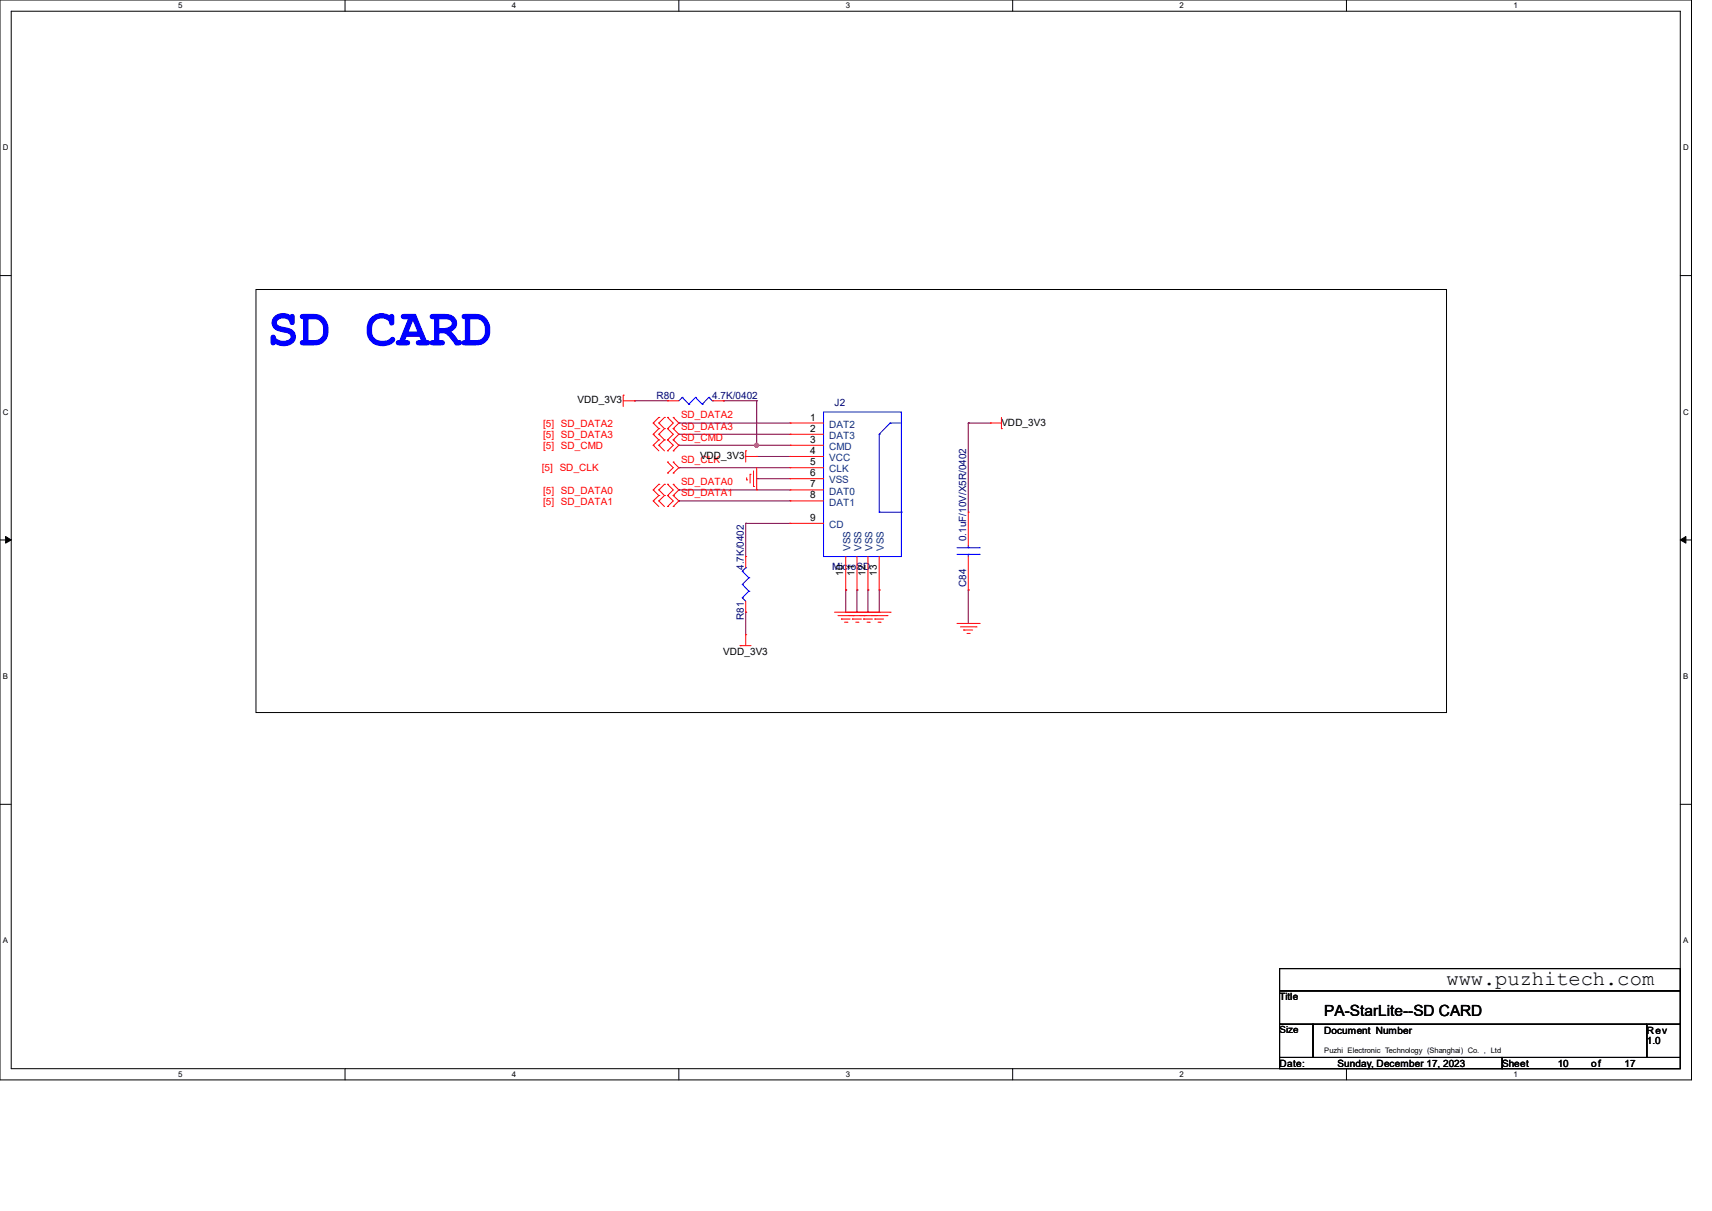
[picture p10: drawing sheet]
<svg xmlns="http://www.w3.org/2000/svg" width="297mm" height="210mm" viewBox="0 0 297 210" stroke-linecap="round" stroke-linejoin="round" font-family="sans-serif">
<path d="M0 0h293.5v187.3h-293.5zM1.9 1.9h289.6v183.4h-289.6z" fill="none" stroke="#000" stroke-width=".17"/>
<g fill="#fff">
<path d="M30.9 .2h.8v1.5h-.8z"/>
<path d="M30.9 185.5h.8v1.6h-.8z"/>
</g>
<path d="M59.9 0v1.9M59.9 185.3v2" fill="none" stroke="#000" stroke-width=".17"/>
<g fill="#fff">
<path d="M88.8 .2h.8v1.5h-.8z"/>
<path d="M88.8 185.5h.8v1.6h-.8z"/>
</g>
<path d="M117.8 0v1.9M117.8 185.3v2" fill="none" stroke="#000" stroke-width=".17"/>
<g fill="#fff">
<path d="M146.7 .2h.8v1.5h-.8z"/>
<path d="M146.7 185.5h.8v1.6h-.8z"/>
</g>
<path d="M175.7 0v1.9M175.7 185.3v2" fill="none" stroke="#000" stroke-width=".17"/>
<g fill="#fff">
<path d="M204.6 .2h.8v1.5h-.8z"/>
<path d="M204.6 185.5h.8v1.6h-.8z"/>
</g>
<path d="M233.6 0v1.9M233.6 185.3v2" fill="none" stroke="#000" stroke-width=".17"/>
<g fill="#fff">
<path d="M262.6 .2h.7v1.5h-.7z"/>
<path d="M262.6 185.5h.7v1.6h-.7z"/>
<path d="M.5 24.8h1v1.6h-1z"/>
<path d="M292 24.8h1v1.6h-1z"/>
<path d="M.5 70.7h1v1.5h-1z"/>
<path d="M292 70.7h1v1.5h-1z"/>
</g>
<path d="M0 47.8h1.9M291.5 47.8h2" fill="none" stroke="#000" stroke-width=".17"/>
<g fill="#fff">
<path d="M.5 116.5h.9v1.6h-.9z"/>
<path d="M292 116.5h.9v1.6h-.9z"/>
</g>
<path d="M0 93.6h1.9M291.5 93.6h2" fill="none" stroke="#000" stroke-width=".17"/>
<path d="M1 93l.9 .6-.9 .6zM291.5 93.6l1-.6v1.2z" fill="#000" stroke="#000" stroke-width=".17"/>
<g fill="#fff">
<path d="M.5 162.4h.9v1.5h-.9z"/>
<path d="M292 162.4h.9v1.5h-.9z"/>
</g>
<path d="M44.4 50.2h206.6v73.4h-206.6zM0 139.5h1.9M291.5 139.5h2M222 168h69.5v3.8h-69.5zM222 171.8h69.5v5.8h-69.5zM222 177.6h5.8v5.8h-5.8zM227.8 177.6h57.9v5.8h-57.9zM285.7 177.6h5.8v5.8h-5.8zM222 183.4h38.6v1.9h-38.6zM260.6 183.4h30.9v1.9h-30.9z" fill="none" stroke="#000" stroke-width=".17"/>
<g fill="none" stroke="#800040" stroke-width=".17">
<path d="M110.1 69.5h.1M110.1 69.5h5.7M117.8 75.3h.1M117.8 77.2h.1M117.8 73.4h.1M117.8 75.3h19.3M117.8 77.2h19.3M117.8 73.4h19.3M125.5 69.5h.1M125.5 69.5h5.8M131.3 79.2h.1M131.3 69.5h.1"/>
<path d="M131.3 77.2h.1M131.3 79.2h5.8M131.3 69.5v7.7M168 73.4h.1M168 73.4v15.4M168 73.4h3.8M117.8 81.1h.1M117.8 85h.1M117.8 86.9h.1M117.8 81.1h19.3M117.8 85h19.3M117.8 86.9h19.3"/>
<path d="M129.4 90.8h.1M129.4 90.8h7.7M129.4 90.8v5.7M131.3 83h.1M131.3 83h5.8M129.4 106.2h.1M129.4 106.2v3.9M146.7 102.3h.1M146.7 102.3v3.9M148.7 102.3h.1M148.7 102.3v3.9M150.6 102.3h.1"/>
<path d="M150.6 102.3v3.9M152.5 102.3h.1M152.5 102.3v3.9M168 102.3h.1M168 102.3v5.8"/>
</g>
<circle cx="131.3" cy="77.2" r=".36" fill="#f0f" stroke="#f0f" stroke-width=".17"/>
<g fill="none" stroke="#f00" stroke-width=".17">
<path d="M108.1 68.5h.1M108.1 69.5h2M108.1 68.5v2M110.1 69.5h.1M113.3 75.3h.1M113.3 73.4h.1M113.3 77.2h.1M113.3 75.3l1 1M113.3 73.4l1 .9M113.3 77.2l1 1M114.3 75.3h.1M114.3 74.3h.1"/>
<path d="M114.3 73.4h.1M114.3 72.4h.1M114.3 77.2h.1M114.3 76.3h.1M114.3 75.3l1 1M114.3 74.3l-1 1M114.3 73.4l1 .9M114.3 72.4l-1 1M114.3 77.2l1 1M114.3 76.3l-1 .9M115.3 74.3h.1M115.3 72.4h.1"/>
<path d="M115.3 76.3h.1M115.3 74.3l-1 1M115.3 72.4l-1 1M115.3 76.3l-1 .9M115.8 76.3h.1M115.8 74.3h.1M115.8 72.4h.1M115.8 78.2h.1M115.8 69.5h.1M115.8 69.5h2M115.8 74.3l1 1-1 1M115.8 72.4l1 1-1 .9"/>
<path d="M115.8 76.3l1 .9-1 1M116.8 74.3h.1M116.8 76.3h.1M116.8 72.4h.1M116.8 78.2h.1M116.8 74.3l1 1-1 1M116.8 72.4l1 1-1 .9M116.8 76.3l1 .9-1 1M123.6 69.5h1.9M125.5 69.5h.1M129.4 78.2h.1M129.4 78.2v1.9"/>
<path d="M129.4 79.2h1.9M131.3 79.2h.1M137.1 73.4h.1M137.1 75.3h.1M137.1 77.2h.1M137.1 79.2h.1M137.1 79.2h5.8M137.1 73.4h5.8M137.1 75.3h5.8M137.1 77.2h5.8M171.8 73.4h.1M171.8 73.4h1.9"/>
<path d="M173.7 74.3h.1M173.7 72.4v1.9M113.3 86.9h.1M113.3 85h.1M113.3 86.9l1 .9M113.3 85l1 .9M114.3 86.9h.1M114.3 85.9h.1M114.3 85h.1M114.3 84h.1M114.3 86.9l1 .9M114.3 85.9l-1 1"/>
<path d="M114.3 85l1 .9M114.3 84l-1 1M115.3 85.9h.1M115.3 84h.1M115.3 85.9l-1 1M115.3 84l-1 1M115.8 82h.1M115.8 80.1h.1M115.8 87.8h.1M115.8 85.9h.1M115.8 84h.1M115.8 80.1l1 1-1 .9"/>
<path d="M115.8 85.9l1 1-1 .9M115.8 84l1 1-1 .9M116.8 80.1h.1M116.8 82h.1M116.8 85.9h.1M116.8 87.8h.1M116.8 84h.1M116.8 80.1l1 1-1 .9M116.8 85.9l1 1-1 .9M116.8 84l1 1-1 .9M129.4 96.5h.1M129.4 96.5v2"/>
<path d="M129.5 83.2h.1M129.5 82.8v.4M130.1 82.3h.1M130.1 82.3v1.5M130.7 84.4h.1M130.7 81.7v2.7M131.3 85h.1M131.3 81.1v3.9M137.1 81.1h.1M137.1 83h.1M137.1 85h.1M137.1 86.9h.1"/>
<path d="M137.1 90.8h.1M137.1 81.1h5.8M137.1 83h5.8M137.1 85h5.8M137.1 86.9h5.8M137.1 90.8h5.8M146.7 96.5v5.8M148.7 96.5v5.8M150.6 96.5v5.8M152.5 96.5v5.8M168 88.8h.1M168 88.8v5.8"/>
<path d="M168 96.5v5.8M128.4 112h.1M128.4 112h1.9M129.4 110.1h.1M129.4 106.2h.1M129.4 104.3v1.9M129.4 110.1v1.9M144.8 106.2h9.6M145.4 106.8h8.5M146 107.4h.1M146 107.4h1.5M146.5 107.9h.4"/>
<path d="M146.7 102.3h.1M146.9 107.9h.1M147.9 107.4h.1M147.9 107.4h1.5M148.1 106.8h.1M148.5 107.9h.3M148.7 106.2h.1M148.7 102.3h.1M148.8 107.9h.1M149.8 107.4h.1M149.8 107.4h1.5M150 106.8h.1"/>
<path d="M150.4 107.9h.4M150.6 106.2h.1M150.6 102.3h.1M150.8 107.9h.1M151.8 107.4h.1M151.8 107.4h1.5M151.9 106.8h.1M152.3 107.9h.4M152.5 106.2h.1M152.5 102.3h.1M152.7 107.9h.1M153.9 106.8h.1"/>
<path d="M154.4 106.2h.1M166 108.1h3.9M166.6 108.7h2.7M167.2 109.3h.1M167.2 109.3h1.5M167.8 109.9h.3M168 102.3h.1M168.1 109.9h.1M169.3 108.7h.1M169.9 108.1h.1"/>
</g>
<g fill="none" stroke="#00f" stroke-width=".17">
<path d="M118.4 68.9h.1M118.4 68.9l-.6 .6M118.4 68.9l1.1 1.2M119.5 70.1h.1M120.6 68.9h.1M120.6 68.9l-1.1 1.2M120.6 68.9l1.2 1.2M121.8 70.1h.1M123 68.9h.1M123 68.9l-1.2 1.2M123 68.9l.6 .6M123.6 69.5h.1"/>
<path d="M142.9 71.5h13.5v25h-13.5zM152.5 75.3h.1M152.5 75.3v13.5M154.4 73.4h.1M154.4 73.4h2M154.4 73.4l-1.9 1.9M128.8 99.1h.1M128.8 99.1l1.1 1.1M129.4 98.5h.1M129.4 98.5l-.6 .6M152.5 88.8h.1M152.5 88.8h3.9"/>
<path d="M156.4 88.8h.1M166 95h3.9M166 96.1h3.9M168 95h.1M168 96.1h.1M168 94.6v.4M168 96.1v.4M169.9 95h.1M169.9 96.1h.1M128.8 103.7h.1M128.8 101.3h.1M128.8 103.7l.6 .6"/>
<path d="M128.8 101.3l1.1 1.2M129.9 102.5h.1M129.9 100.2h.1M129.9 102.5l-1.1 1.2M129.9 100.2l-1.1 1.1"/>
</g>
<text font-size="9.2" fill="#00f" x="46.4" y="59.9">SD CARD</text>
<text font-size="3.6" x="251" y="170.8">www.puzhitech.com</text>
<text font-size="2.7" x="229.7" y="176.1">PA-StarLite--SD CARD</text>
<g font-size="1.7">
<text x="100.2" y="70">VDD_3V3</text>
<text x="140.5" y="72.9">1</text>
<text x="140.5" y="74.9">2</text>
<text x="140.5" y="76.8">3</text>
<text x="173.7" y="73.8">VDD_3V3</text>
<text x="121.5" y="79.6">VDD_3V3</text>
<text x="140.5" y="78.7">4</text>
<text x="140.5" y="80.7">5</text>
<text x="140.5" y="82.6">6</text>
<text x="140.5" y="84.5">7</text>
<text x="140.5" y="86.4">8</text>
<text x="140.5" y="90.3">9</text>
<text x="146.3" y="99.8" transform="rotate(-90 146.3 99.8)">10</text>
<text x="148.2" y="99.8" transform="rotate(-90 148.2 99.8)">11</text>
<text x="150.2" y="99.8" transform="rotate(-90 150.2 99.8)">12</text>
<text x="152.1" y="99.8" transform="rotate(-90 152.1 99.8)">13</text>
<text x="125.5" y="113.6">VDD_3V3</text>
<text x="222" y="173.4">Title</text>
<text x="222" y="179.2">Size</text>
<text x="229.7" y="179.2">Document Number</text>
<text x="285.7" y="179.2">Rev</text>
<text x="222" y="185">Date:</text>
<text x="232.1" y="185">Sunday, December 17, 2023</text>
<text x="260.6" y="185">Sheet</text>
<text x="270.2" y="185">10</text>
<text x="276.1" y="185">of</text>
<text x="281.8" y="185">17</text>
<text x="285.7" y="181.1">1.0</text>
</g>
<g font-size="1.7" fill="#000080">
<text x="113.9" y="69.2">R80</text>
<text x="123.6" y="69.2">4.7K/0402</text>
<text x="144.8" y="70.4">J2</text>
<text x="167.6" y="93.8" transform="rotate(-90 167.6 93.8)">0.1uF/10V/X5R/0402</text>
<text x="129" y="98.8" transform="rotate(-90 129 98.8)">4.7K/0402</text>
<text x="144.4" y="98.9">MicroSD</text>
<text x="167.6" y="101.8" transform="rotate(-90 167.6 101.8)">C84</text>
<text x="129" y="107.5" transform="rotate(-90 129 107.5)">R81</text>
</g>
<g font-size="1.7" fill="#f00">
<text x="94.2" y="75.9">[5] SD_DATA3</text>
<text x="94.2" y="74">[5] SD_DATA2</text>
<text x="94.2" y="77.9">[5] SD_CMD</text>
<text x="118.1" y="74.5">SD_DATA3</text>
<text x="118.1" y="76.4">SD_CMD</text>
<text x="118.1" y="72.6">SD_DATA2</text>
<text x="94" y="81.7">[5] SD_CLK</text>
<text x="118.1" y="80.3">SD_CLK</text>
<text x="94.2" y="87.5">[5] SD_DATA1</text>
<text x="94.2" y="85.6">[5] SD_DATA0</text>
<text x="118.1" y="84.2">SD_DATA0</text>
<text x="118.1" y="86.1">SD_DATA1</text>
</g>
<g font-size="1.7" fill="#004080">
<text x="143.8" y="74.2">DAT2</text>
<text x="143.8" y="76.1">DAT3</text>
<text x="143.8" y="78">CMD</text>
<text x="143.8" y="80">VCC</text>
<text x="143.8" y="81.9">CLK</text>
<text x="143.8" y="83.8">VSS</text>
<text x="143.8" y="85.8">DAT0</text>
<text x="143.8" y="87.7">DAT1</text>
<text x="143.8" y="91.6">CD</text>
<text x="147.5" y="95.5" transform="rotate(-90 147.5 95.5)">VSS</text>
<text x="149.5" y="95.5" transform="rotate(-90 149.5 95.5)">VSS</text>
<text x="151.4" y="95.5" transform="rotate(-90 151.4 95.5)">VSS</text>
<text x="153.3" y="95.5" transform="rotate(-90 153.3 95.5)">VSS</text>
</g>
<g font-size="1.4">
<text x="30.9" y="1.4">5</text>
<text x="88.8" y="1.4">4</text>
<text x="146.7" y="1.4">3</text>
<text x="204.6" y="1.4">2</text>
<text x="262.6" y="1.4">1</text>
<text x=".5" y="26.1">D</text>
<text x="292" y="26.1">D</text>
<text x=".5" y="71.9">C</text>
<text x="292" y="71.9">C</text>
<text x=".5" y="117.8">B</text>
<text x="292" y="117.8">B</text>
<text x=".5" y="163.6">A</text>
<text x="292" y="163.6">A</text>
<text x="30.9" y="186.8">5</text>
<text x="88.8" y="186.8">4</text>
<text x="146.7" y="186.8">3</text>
<text x="204.6" y="186.8">2</text>
<text x="262.6" y="186.8">1</text>
</g>
<text font-size="1.3" x="229.7" y="182.7">Puzhi Electronic Technology (Shanghai) Co. , Ltd</text>
</svg>
